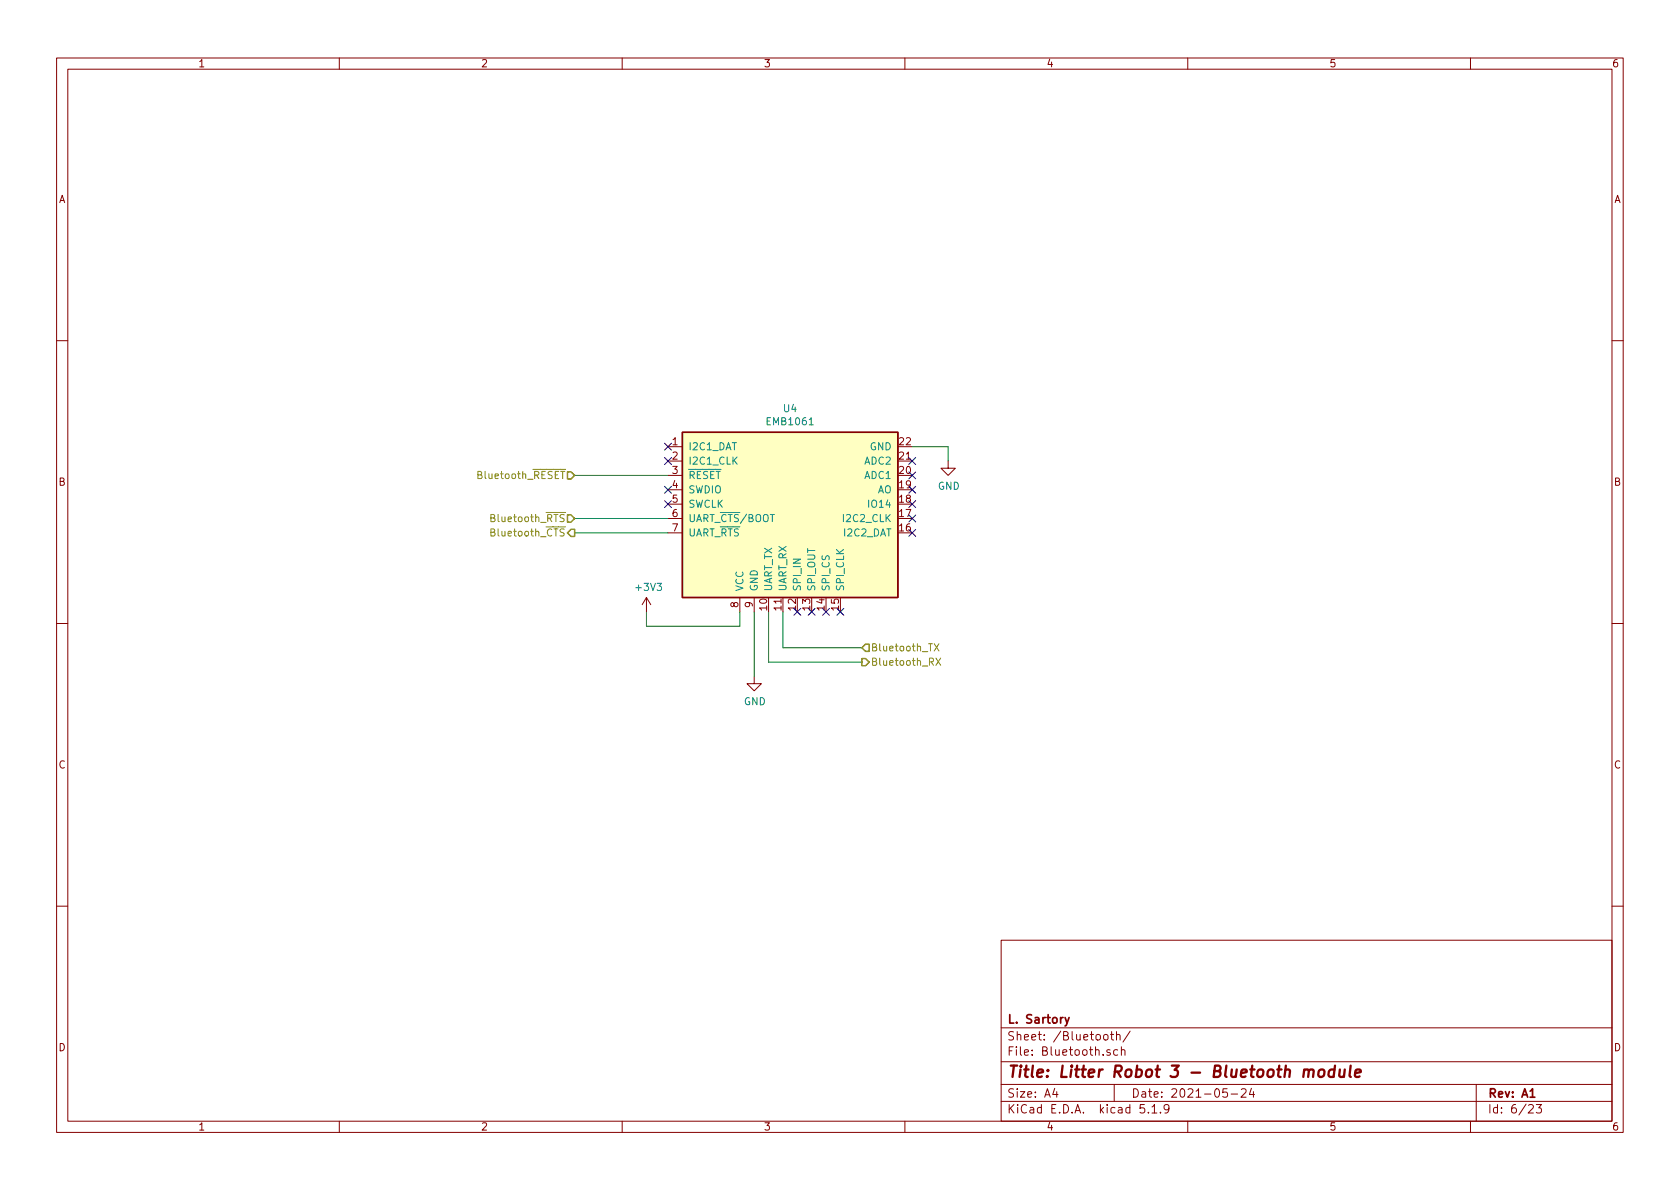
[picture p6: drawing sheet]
EESchema Schematic File Version 4
EELAYER 30 0
EELAYER END
$Descr A4 11693 8268
encoding utf-8
Sheet 6 23
Title "Litter Robot 3 - Bluetooth module"
Date "2021-05-24"
Rev "A1"
Comp "L. Sartory"
Comment1 ""
Comment2 ""
Comment3 ""
Comment4 ""
$EndDescr
$Comp
L LitterRobot:EMB1061 U4
U 1 1
P 5500 3400
F 0 "U4" H 5500 3967 50  0000 C CNN
F 1 "EMB1061" H 5500 3876 50  0000 C CNN
F 2 "LitterRobot:MXCHIP_EMB1061" H 5500 3950 50  0001 C CNN
F 3 "https://newwezhanhkoss.oss-cn-hongkong.aliyuncs.com/contents/sitefiles3603/18015345/files/22510..pdf?response-content-type=application%2Fpdf" H 5500 3950 50  0001 C CNN
F 4 "113990637" H 5500 3400 50  0001 C CNN "Part_number"
	1    5500 3400
	1    0    0    -1  
$EndComp
Wire Wire Line
	4500 4250 4500 4350
$Comp
L power:+3V3 #PWR?
U 1 1
P 4500 4250
AR Path="/603F1DCE/60723372" Ref="#PWR?"  Part="1" 
AR Path="/60624089/60723372" Ref="#PWR?"  Part="1" 
AR Path="/606DAA99/60723372" Ref="#PWR071"  Part="1" 
F 0 "#PWR071" H 4500 4100 50  0001 C CNN
F 1 "+3V3" H 4515 4423 50  0000 C CNN
F 2 "" H 4500 4250 50  0001 C CNN
F 3 "" H 4500 4250 50  0001 C CNN
	1    4500 4250
	1    0    0    -1  
$EndComp
$Comp
L power:GND #PWR?
U 1 1
P 5250 4700
AR Path="/603F1DCE/60723E6B" Ref="#PWR?"  Part="1" 
AR Path="/60624089/60723E6B" Ref="#PWR?"  Part="1" 
AR Path="/606DAA99/60723E6B" Ref="#PWR072"  Part="1" 
F 0 "#PWR072" H 5250 4450 50  0001 C CNN
F 1 "GND" H 5255 4527 50  0000 C CNN
F 2 "" H 5250 4700 50  0001 C CNN
F 3 "" H 5250 4700 50  0001 C CNN
	1    5250 4700
	1    0    0    -1  
$EndComp
Wire Wire Line
	4500 4350 5150 4350
Wire Wire Line
	5150 4350 5150 4250
Wire Wire Line
	4650 3300 4000 3300
Wire Wire Line
	4650 3600 4000 3600
Wire Wire Line
	4650 3700 4000 3700
Wire Wire Line
	5450 4250 5450 4500
Wire Wire Line
	5450 4500 6000 4500
Wire Wire Line
	5350 4250 5350 4600
Wire Wire Line
	5350 4600 6000 4600
Wire Wire Line
	5250 4250 5250 4700
$Comp
L power:GND #PWR?
U 1 1
P 6600 3200
AR Path="/603F1DCE/60727765" Ref="#PWR?"  Part="1" 
AR Path="/60624089/60727765" Ref="#PWR?"  Part="1" 
AR Path="/606DAA99/60727765" Ref="#PWR070"  Part="1" 
F 0 "#PWR070" H 6600 2950 50  0001 C CNN
F 1 "GND" H 6605 3027 50  0000 C CNN
F 2 "" H 6600 3200 50  0001 C CNN
F 3 "" H 6600 3200 50  0001 C CNN
	1    6600 3200
	1    0    0    -1  
$EndComp
Wire Wire Line
	6350 3100 6600 3100
Wire Wire Line
	6600 3100 6600 3200
NoConn ~ 6350 3200
NoConn ~ 6350 3300
NoConn ~ 6350 3400
NoConn ~ 6350 3500
NoConn ~ 6350 3600
NoConn ~ 6350 3700
NoConn ~ 5850 4250
NoConn ~ 5750 4250
NoConn ~ 5650 4250
NoConn ~ 5550 4250
NoConn ~ 4650 3500
NoConn ~ 4650 3400
NoConn ~ 4650 3200
NoConn ~ 4650 3100
Text HLabel 6000 4500 2    50   Input ~ 0
Bluetooth_TX
Text HLabel 6000 4600 2    50   Output ~ 0
Bluetooth_RX
Text HLabel 4000 3700 0    50   Output ~ 0
Bluetooth_~CTS
Text HLabel 4000 3600 0    50   Input ~ 0
Bluetooth_~RTS
Text HLabel 4000 3300 0    50   Input ~ 0
Bluetooth_~RESET
$EndSCHEMATC
